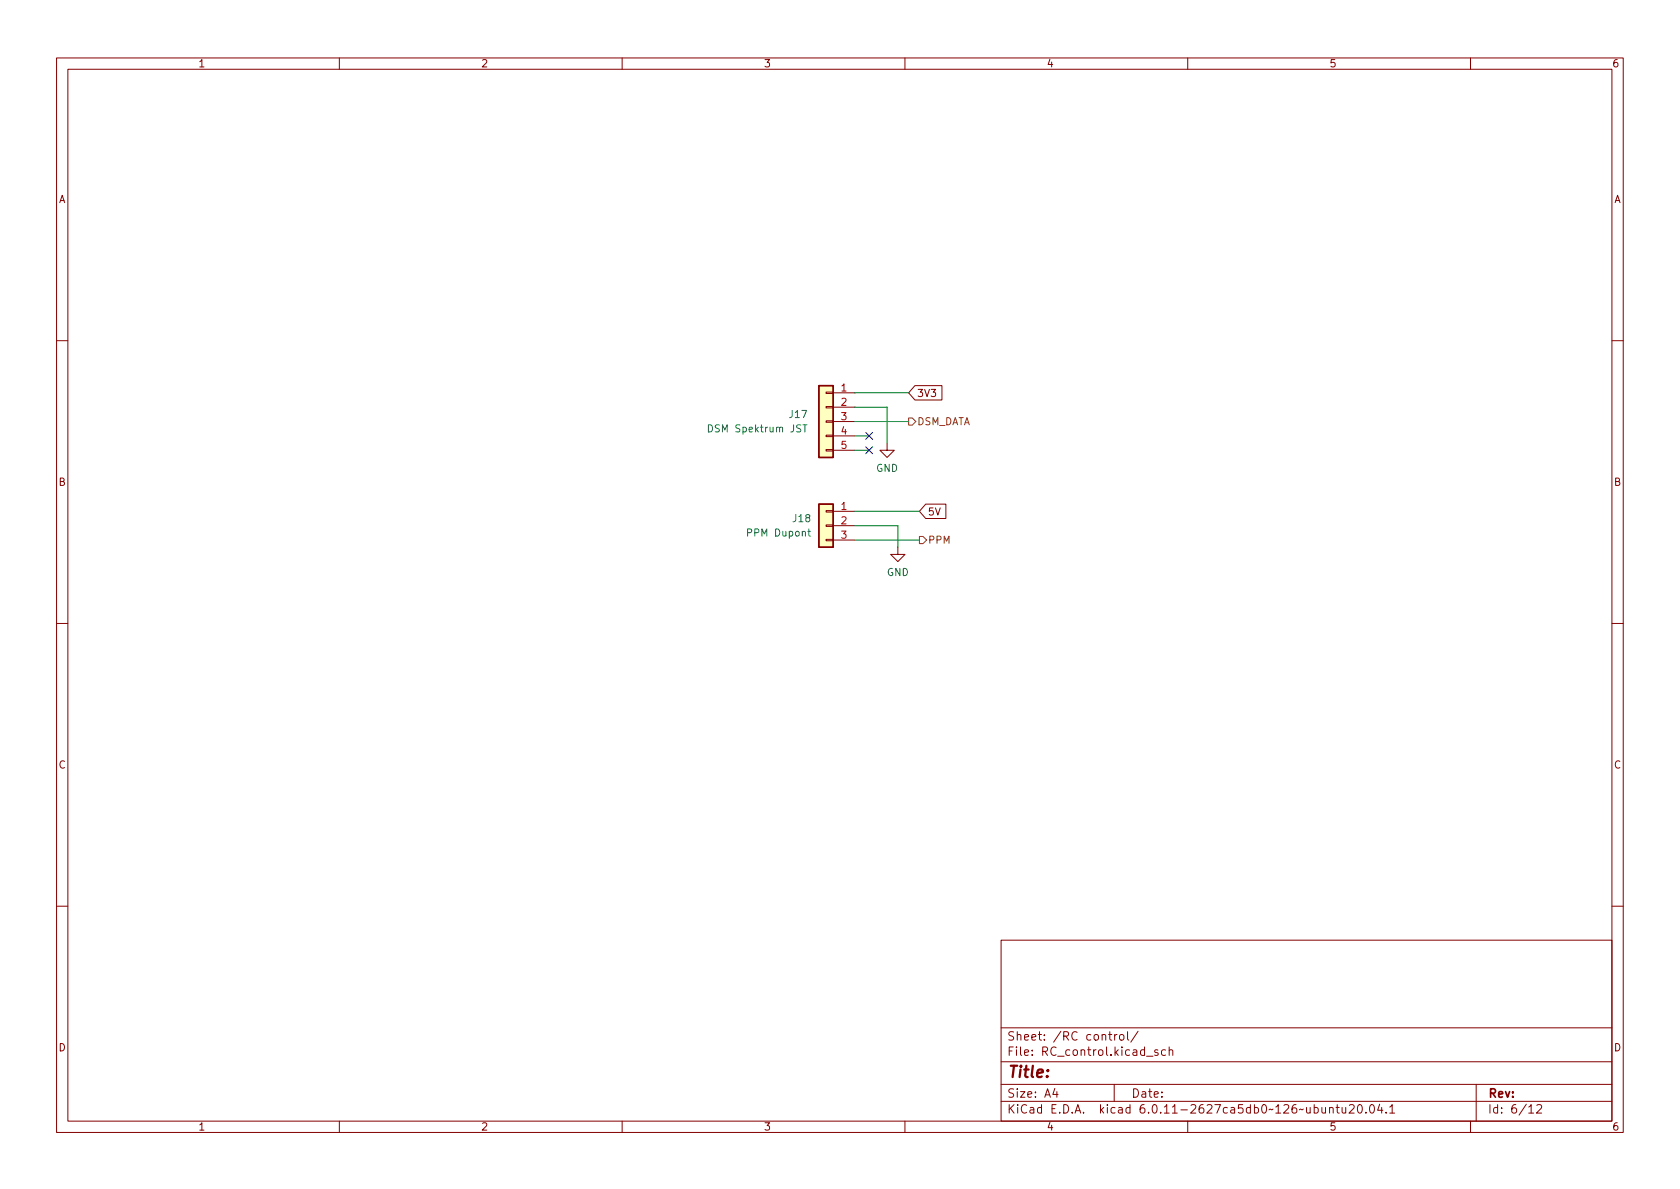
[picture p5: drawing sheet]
<svg xmlns="http://www.w3.org/2000/svg" width="297mm" height="210mm" viewBox="0 0 297 210" stroke-linecap="round" stroke-linejoin="round" font-family="sans-serif">
<g fill="none" stroke="#840000" stroke-width=".18">
<path d="M10 10.2h277v190.1h-277zM12 12.2h273v186.1h-273zM60 10.2v2M110 10.2v2M160 10.2v2M210 10.2v2M260 10.2v2M10 60.2h2M146 79.5h1.3v.3h-1.3zM146 77h1.3v.2h-1.3zM146 74.4h1.3v.3h-1.3zM146 71.9h1.3v.2h-1.3z"/>
<path d="M146 69.3h1.3v.3h-1.3zM147.3 69.5h3.8M147.3 72h3.8M147.3 74.5h3.8M147.3 77.1h3.8M147.3 79.6h3.8M156.8 78.4v1.2h-1.2l1.2 1.3 1.3-1.3h-1.3M161.8 68.2h4.7v2.5h-4.7l-1.1-1.2zM285 60.2h2M146 95.4h1.3v.2h-1.3zM146 92.8h1.3v.3h-1.3zM146 90.3h1.3v.2h-1.3z"/>
<path d="M147.3 90.4h3.8M147.3 93h3.8M147.3 95.5h3.8M158.7 96.8v1.2h-1.2l1.2 1.3 1.3-1.3h-1.3M163.7 89.1h3.5v2.6h-3.5l-1.1-1.3zM10 110.2h2M285 110.2h2M10 160.2h2M177 166.3h108v32h-108zM285 160.2h2M60 198.3v2M110 198.3v2"/>
<path d="M160 198.3v2M177 194.8h108M177 191.8h108M177 187.8h108M177 181.8h108M182.5 186.5v.1M182.5 185.7v.1M184.6 183.8v.1M184.6 183v.1M197 191.8v3M201.2 182.4l-1.3 1.9M206.1 185.7l-.5-.1-.2 .3v.4l.1 .3h.6"/>
<path d="M206.7 185.8l.2-.2 .4 .1 .1 .9M206.7 185.1v1.5M210 198.3v2M238.6 195.5l.5-.2 .3 .2v.3l-.9 1h.9M240.2 195.4l.2-.1a.81 .81 0 0 1 .5 .7 .81 .81 0 0 1-.3 .8h-.1a.81 .81 0 0 1-.6-.6 .81 .81 0 0 1 .3-.8zM241.5 196.7v.1M242.4 195.4l.1-.1a.81 .81 0 0 1 .6 .7 .81 .81 0 0 1-.3 .8h-.2a.81 .81 0 0 1-.5-.6 .81 .81 0 0 1 .3-.8zM243.9 195.3l-.3 1h.9M244.3 195.8v1M245.1 196.7v.1M245.7 195.8l.4-.5v1.5M245.7 196.8h.9"/>
<path d="M260 198.3v2M261 191.8v6.5M271.7 195.5l.6-.2 .2 .2 .1 .3-.9 1h.9"/>
</g>
<g fill="#ffffc2" stroke="#ffffc2" stroke-width=".18">
<path d="M144.8 89.1h2.5v7.7h-2.5z"/>
<path d="M144.8 68.2h2.5v12.7h-2.5z"/>
</g>
<path d="M144.8 68.2h2.5v12.7h-2.5zM144.8 89.1h2.5v7.7h-2.5z" fill="none" stroke="#840000" stroke-width=".25"/>
<path d="M137.8 75.7l.2-.2 .3 .1 .1 .8M142.8 94h.5M143 93.5v1.1l.3 .2" fill="none" stroke="#006464" stroke-width=".18"/>
<path d="M160.7 73.9h.6l.6 .6-.6 .7h-.6zM162.6 94.9h.6l.6 .6-.6 .6h-.6z" fill="none" stroke="#725600" stroke-width=".18"/>
<path d="M151.1 74.5h9.6M151.1 69.5h9.6M151.1 72h5.7v6.4M151.1 77.1h2.6M151.1 79.6h2.6M151.1 90.4h11.5M151.1 93h7.6v3.8M151.1 95.5h11.5" fill="none" stroke="#009600" stroke-width=".18"/>
<path d="M153.1 76.5l1.2 1.2M153.1 79l1.2 1.2M154.3 76.5l-1.2 1.2M154.3 79l-1.2 1.2" fill="none" stroke="#000084" stroke-width=".18"/>
<text font-size="2.8" fill="#840000" x="178" y="191.2">Title:</text>
<g font-size="2.1" fill="#840000">
<text x="178" y="184.5">Sheet:</text>
<text x="186.2" y="184.5">/RC</text>
<text x="192.1" y="184.5">control/</text>
<text x="178" y="187.2">File:</text>
<text x="184.4" y="187.2">RC_control.kicad_sch</text>
<text x="178" y="197.4">KiCad</text>
<text x="178" y="194.6">Size:</text>
<text x="184.7" y="194.6">A4</text>
<text x="185.7" y="197.4">E.D.A.</text>
<text x="194.6" y="197.4">kicad</text>
<text x="200" y="194.6">Date:</text>
<text x="201.8" y="197.4">6.0.11-2627ca5db0~126~ubuntu20.04.1</text>
<text x="263" y="194.6">Rev:</text>
<text x="263" y="197.4">Id:</text>
<text x="267.1" y="197.4">6/12</text>
</g>
<g font-size="1.8" fill="#840000">
<text x="35" y="12.3">1</text>
<text x="85" y="12.3">2</text>
<text x="135" y="12.3">3</text>
<text x="185" y="12.3">4</text>
<text x="235" y="12.3">5</text>
<text x="285" y="12.3">6</text>
<text x="10.4" y="36.3">A</text>
<text x="285.4" y="36.3">A</text>
<text x="162.1" y="70.6">3V3</text>
<text x="10.3" y="86.3">B</text>
<text x="285.3" y="86.3">B</text>
<text x="164" y="91.5">5V</text>
<text x="10.3" y="136.3">C</text>
<text x="285.3" y="136.3">C</text>
<text x="10.3" y="186.3">D</text>
<text x="285.3" y="186.3">D</text>
<text x="35" y="200.3">1</text>
<text x="85" y="200.3">2</text>
<text x="135" y="200.3">3</text>
<text x="185" y="200.3">4</text>
<text x="235" y="200.3">5</text>
<text x="285" y="200.3">6</text>
</g>
<g font-size="1.8" fill="#a90000">
<text x="148.5" y="69.2">1</text>
<text x="148.5" y="71.7">2</text>
<text x="148.5" y="74.3">3</text>
<text x="148.5" y="76.8">4</text>
<text x="148.5" y="79.4">5</text>
<text x="148.5" y="90.2">1</text>
<text x="148.5" y="92.7">2</text>
<text x="148.5" y="95.2">3</text>
</g>
<g font-size="1.8" fill="#006464">
<text x="124.9" y="76.8">DSM Spektrum</text>
<text x="139.3" y="74.3">J17</text>
<text x="139.9" y="76.8">JST</text>
<text x="154.8" y="83.8">GND</text>
<text x="131.8" y="95.3">PPM</text>
<text x="136.9" y="95.3">Dupont</text>
<text x="140" y="92.7">J18</text>
<text x="156.7" y="102.2">GND</text>
</g>
<g font-size="1.8" fill="#725600">
<text x="162.1" y="75.6">DSM_DATA</text>
<text x="164" y="96.5">PPM</text>
</g>
</svg>
